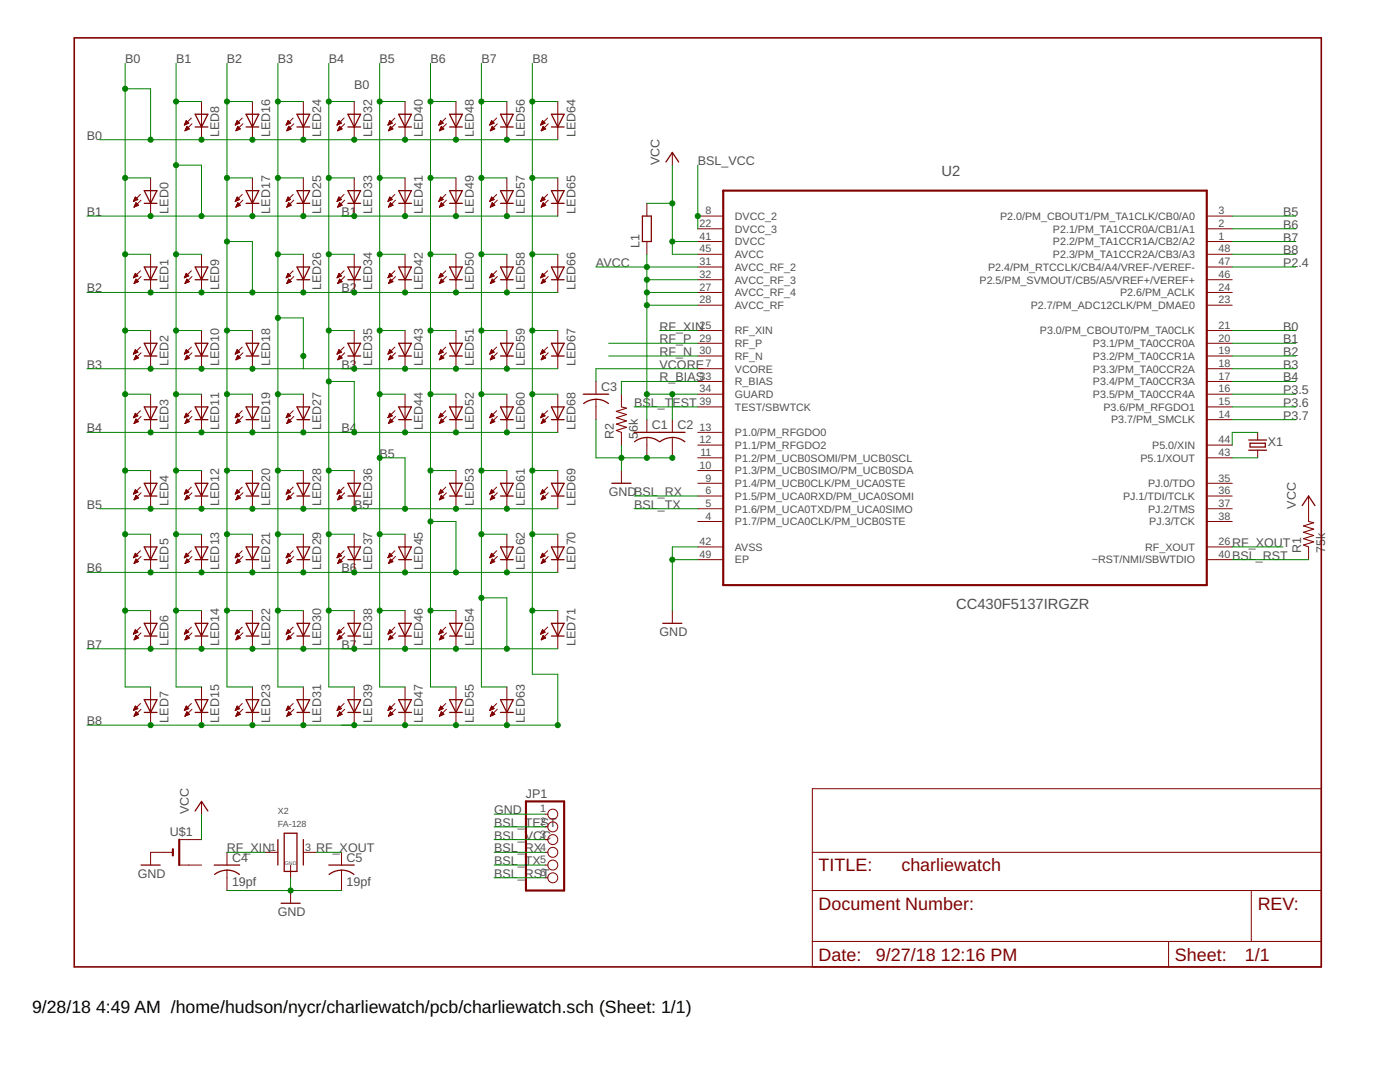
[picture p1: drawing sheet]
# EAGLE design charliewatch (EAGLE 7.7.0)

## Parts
C1  C-USC0603  [C0603]
C2  C-USC0603  [C0603]
C3  C-USC0603  [C0603]
C4  19pf  C-USC0603  [C0603]
C5  19pf  C-USC0603  [C0603]
JP1  PINHD-1X6LOCK  [1X06-BIGLOCK]
L1  R-EU_R0603  [R0603]
LED0  LEDCHIPLED_0603  [CHIPLED_0603]
LED1  LEDCHIPLED_0603  [CHIPLED_0603]
LED2  LEDCHIPLED_0603  [CHIPLED_0603]
LED3  LEDCHIPLED_0603  [CHIPLED_0603]
LED4  LEDCHIPLED_0603  [CHIPLED_0603]
LED5  LEDCHIPLED_0603  [CHIPLED_0603]
LED6  LEDCHIPLED_0603  [CHIPLED_0603]
LED7  LEDCHIPLED_0603  [CHIPLED_0603]
LED8  LEDCHIPLED_0603  [CHIPLED_0603]
LED9  LEDCHIPLED_0603  [CHIPLED_0603]
LED10  LEDCHIPLED_0603  [CHIPLED_0603]
LED11  LEDCHIPLED_0603  [CHIPLED_0603]
LED12  LEDCHIPLED_0603  [CHIPLED_0603]
LED13  LEDCHIPLED_0603  [CHIPLED_0603]
LED14  LEDCHIPLED_0603  [CHIPLED_0603]
LED15  LEDCHIPLED_0603  [CHIPLED_0603]
LED16  LEDCHIPLED_0603  [CHIPLED_0603]
LED17  LEDCHIPLED_0603  [CHIPLED_0603]
LED18  LEDCHIPLED_0603  [CHIPLED_0603]
LED19  LEDCHIPLED_0603  [CHIPLED_0603]
LED20  LEDCHIPLED_0603  [CHIPLED_0603]
LED21  LEDCHIPLED_0603  [CHIPLED_0603]
LED22  LEDCHIPLED_0603  [CHIPLED_0603]
LED23  LEDCHIPLED_0603  [CHIPLED_0603]
LED24  LEDCHIPLED_0603  [CHIPLED_0603]
LED25  LEDCHIPLED_0603  [CHIPLED_0603]
LED26  LEDCHIPLED_0603  [CHIPLED_0603]
LED27  LEDCHIPLED_0603  [CHIPLED_0603]
LED28  LEDCHIPLED_0603  [CHIPLED_0603]
LED29  LEDCHIPLED_0603  [CHIPLED_0603]
LED30  LEDCHIPLED_0603  [CHIPLED_0603]
LED31  LEDCHIPLED_0603  [CHIPLED_0603]
LED32  LEDCHIPLED_0603  [CHIPLED_0603]
LED33  LEDCHIPLED_0603  [CHIPLED_0603]
LED34  LEDCHIPLED_0603  [CHIPLED_0603]
LED35  LEDCHIPLED_0603  [CHIPLED_0603]
LED36  LEDCHIPLED_0603  [CHIPLED_0603]
LED37  LEDCHIPLED_0603  [CHIPLED_0603]
LED38  LEDCHIPLED_0603  [CHIPLED_0603]
LED39  LEDCHIPLED_0603  [CHIPLED_0603]
LED40  LEDCHIPLED_0603  [CHIPLED_0603]
LED41  LEDCHIPLED_0603  [CHIPLED_0603]
LED42  LEDCHIPLED_0603  [CHIPLED_0603]
LED43  LEDCHIPLED_0603  [CHIPLED_0603]
LED44  LEDCHIPLED_0603  [CHIPLED_0603]
LED45  LEDCHIPLED_0603  [CHIPLED_0603]
LED46  LEDCHIPLED_0603  [CHIPLED_0603]
LED47  LEDCHIPLED_0603  [CHIPLED_0603]
LED48  LEDCHIPLED_0603  [CHIPLED_0603]
LED49  LEDCHIPLED_0603  [CHIPLED_0603]
LED50  LEDCHIPLED_0603  [CHIPLED_0603]
LED51  LEDCHIPLED_0603  [CHIPLED_0603]
LED52  LEDCHIPLED_0603  [CHIPLED_0603]
LED53  LEDCHIPLED_0603  [CHIPLED_0603]
LED54  LEDCHIPLED_0603  [CHIPLED_0603]
LED55  LEDCHIPLED_0603  [CHIPLED_0603]
LED56  LEDCHIPLED_0603  [CHIPLED_0603]
LED57  LEDCHIPLED_0603  [CHIPLED_0603]
LED58  LEDCHIPLED_0603  [CHIPLED_0603]
LED59  LEDCHIPLED_0603  [CHIPLED_0603]
LED60  LEDCHIPLED_0603  [CHIPLED_0603]
LED61  LEDCHIPLED_0603  [CHIPLED_0603]
LED62  LEDCHIPLED_0603  [CHIPLED_0603]
LED63  LEDCHIPLED_0603  [CHIPLED_0603]
LED64  LEDCHIPLED_0603  [CHIPLED_0603]
LED65  LEDCHIPLED_0603  [CHIPLED_0603]
LED66  LEDCHIPLED_0603  [CHIPLED_0603]
LED67  LEDCHIPLED_0603  [CHIPLED_0603]
LED68  LEDCHIPLED_0603  [CHIPLED_0603]
LED69  LEDCHIPLED_0603  [CHIPLED_0603]
LED70  LEDCHIPLED_0603  [CHIPLED_0603]
LED71  LEDCHIPLED_0603  [CHIPLED_0603]
R1  75k  R-US_R0603  [R0603]
R2  56k  R-US_R0603  [R0603]
U2  CC430F5137IRGZR  [QFN50P700X700X100-49N]
U$1  CR2032SMT  [CR2032-SMD]
X1  CRYSTALS-NOGND-IQXC-25  [2.0X1.2-2PAD]
X2  FA-128  [FA-128]

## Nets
AVCC: C1.1 C2.1 L1.1 U2.27(AVCC_RF_4) U2.28(AVCC_RF) U2.31(AVCC_RF_2) U2.32(AVCC_RF_3) U2.34(GUARD)
B0: LED0.A LED1.A LED2.A LED3.A LED4.A LED5.A LED6.A LED7.A LED8.C LED16.C LED24.C LED32.C LED40.C LED48.C LED56.C LED64.C U2.21(P3.0/PM_CBOUT0/PM_TA0CLK)
B1: LED0.C LED8.A LED9.A LED10.A LED11.A LED12.A LED13.A LED14.A LED15.A LED17.C LED25.C LED33.C LED41.C LED49.C LED57.C LED65.C U2.20(P3.1/PM_TA0CCR0A)
B2: LED1.C LED9.C LED16.A LED17.A LED18.A LED19.A LED20.A LED21.A LED22.A LED23.A LED26.C LED34.C LED42.C LED50.C LED58.C LED66.C U2.19(P3.2/PM_TA0CCR1A)
B3: LED2.C LED10.C LED18.C LED24.A LED25.A LED26.A LED27.A LED28.A LED29.A LED30.A LED31.A LED35.C LED43.C LED51.C LED59.C LED67.C U2.18(P3.3/PM_TA0CCR2A)
B4: LED3.C LED11.C LED19.C LED27.C LED32.A LED33.A LED34.A LED35.A LED36.A LED37.A LED38.A LED39.A LED44.C LED52.C LED60.C LED68.C U2.17(P3.4/PM_TA0CCR3A)
B5: LED4.C LED12.C LED20.C LED28.C LED36.C LED40.A LED41.A LED42.A LED43.A LED44.A LED45.A LED46.A LED47.A LED53.C LED61.C LED69.C U2.3(P2.0/PM_CBOUT1/PM_TA1CLK/CB0/A0)
B6: LED5.C LED13.C LED21.C LED29.C LED37.C LED45.C LED48.A LED49.A LED50.A LED51.A LED52.A LED53.A LED54.A LED55.A LED62.C LED70.C U2.2(P2.1/PM_TA1CCR0A/CB1/A1)
B7: LED6.C LED14.C LED22.C LED30.C LED38.C LED46.C LED54.C LED56.A LED57.A LED58.A LED59.A LED60.A LED61.A LED62.A LED63.A LED71.C U2.1(P2.2/PM_TA1CCR1A/CB2/A2)
B8: LED7.C LED15.C LED23.C LED31.C LED39.C LED47.C LED55.C LED63.C LED64.A LED65.A LED66.A LED67.A LED68.A LED69.A LED70.A LED71.A U2.48(P2.3/PM_TA1CCR2A/CB3/A3)
BSL_RST: JP1.6 R1.1 U2.40(~RST/NMI/SBWTDIO)
BSL_RX: JP1.4 U2.6(P1.5/PM_UCA0RXD/PM_UCA0SOMI)
BSL_TEST: JP1.2 U2.39(TEST/SBWTCK)
BSL_TX: JP1.5 U2.5(P1.6/PM_UCA0TXD/PM_UCA0SIMO)
BSL_VCC: JP1.3 U2.8(DVCC_2) U2.22(DVCC_3)
GND: C1.2 C2.2 C3.2 C4.2 C5.2 JP1.1 R2.1 U2.42(AVSS) U2.49(EP) U$1.- X2.2(GND) X2.4(GND)
P2.4: U2.47(P2.4/PM_RTCCLK/CB4/A4/VREF-/VEREF-)
P3.5: U2.16(P3.5/PM_TA0CCR4A)
P3.6: U2.15(P3.6/PM_RFGDO1)
P3.7: U2.14(P3.7/PM_SMCLK)
R_BIAS: R2.2 U2.33(R_BIAS)
RF_N: U2.30(RF_N)
RF_P: U2.29(RF_P)
RF_XIN: C4.1 U2.25(RF_XIN) X2.1
RF_XOUT: C5.1 U2.26(RF_XOUT) X2.3
VCC: L1.2 R1.2 U2.41(DVCC) U2.45(AVCC) U$1.+$1(+)
VCORE: C3.1 U2.7(VCORE)
XIN: U2.44(P5.0/XIN) X1.2
XOUT: U2.43(P5.1/XOUT) X1.1
Unconnected: U2.4(P1.7/PM_UCA0CLK/PM_UCB0STE) U2.9(P1.4/PM_UCB0CLK/PM_UCA0STE) U2.10(P1.3/PM_UCB0SIMO/PM_UCB0SDA) U2.11(P1.2/PM_UCB0SOMI/PM_UCB0SCL) U2.12(P1.1/PM_RFGDO2) U2.13(P1.0/PM_RFGDO0) U2.23(P2.7/PM_ADC12CLK/PM_DMAE0) U2.24(P2.6/PM_ACLK) U2.35(PJ.0/TDO) U2.36(PJ.1/TDI/TCLK) U2.37(PJ.2/TMS) U2.38(PJ.3/TCK) U2.46(P2.5/PM_SVMOUT/CB5/A5/VREF+/VEREF+) U$1.+$2(+1)
